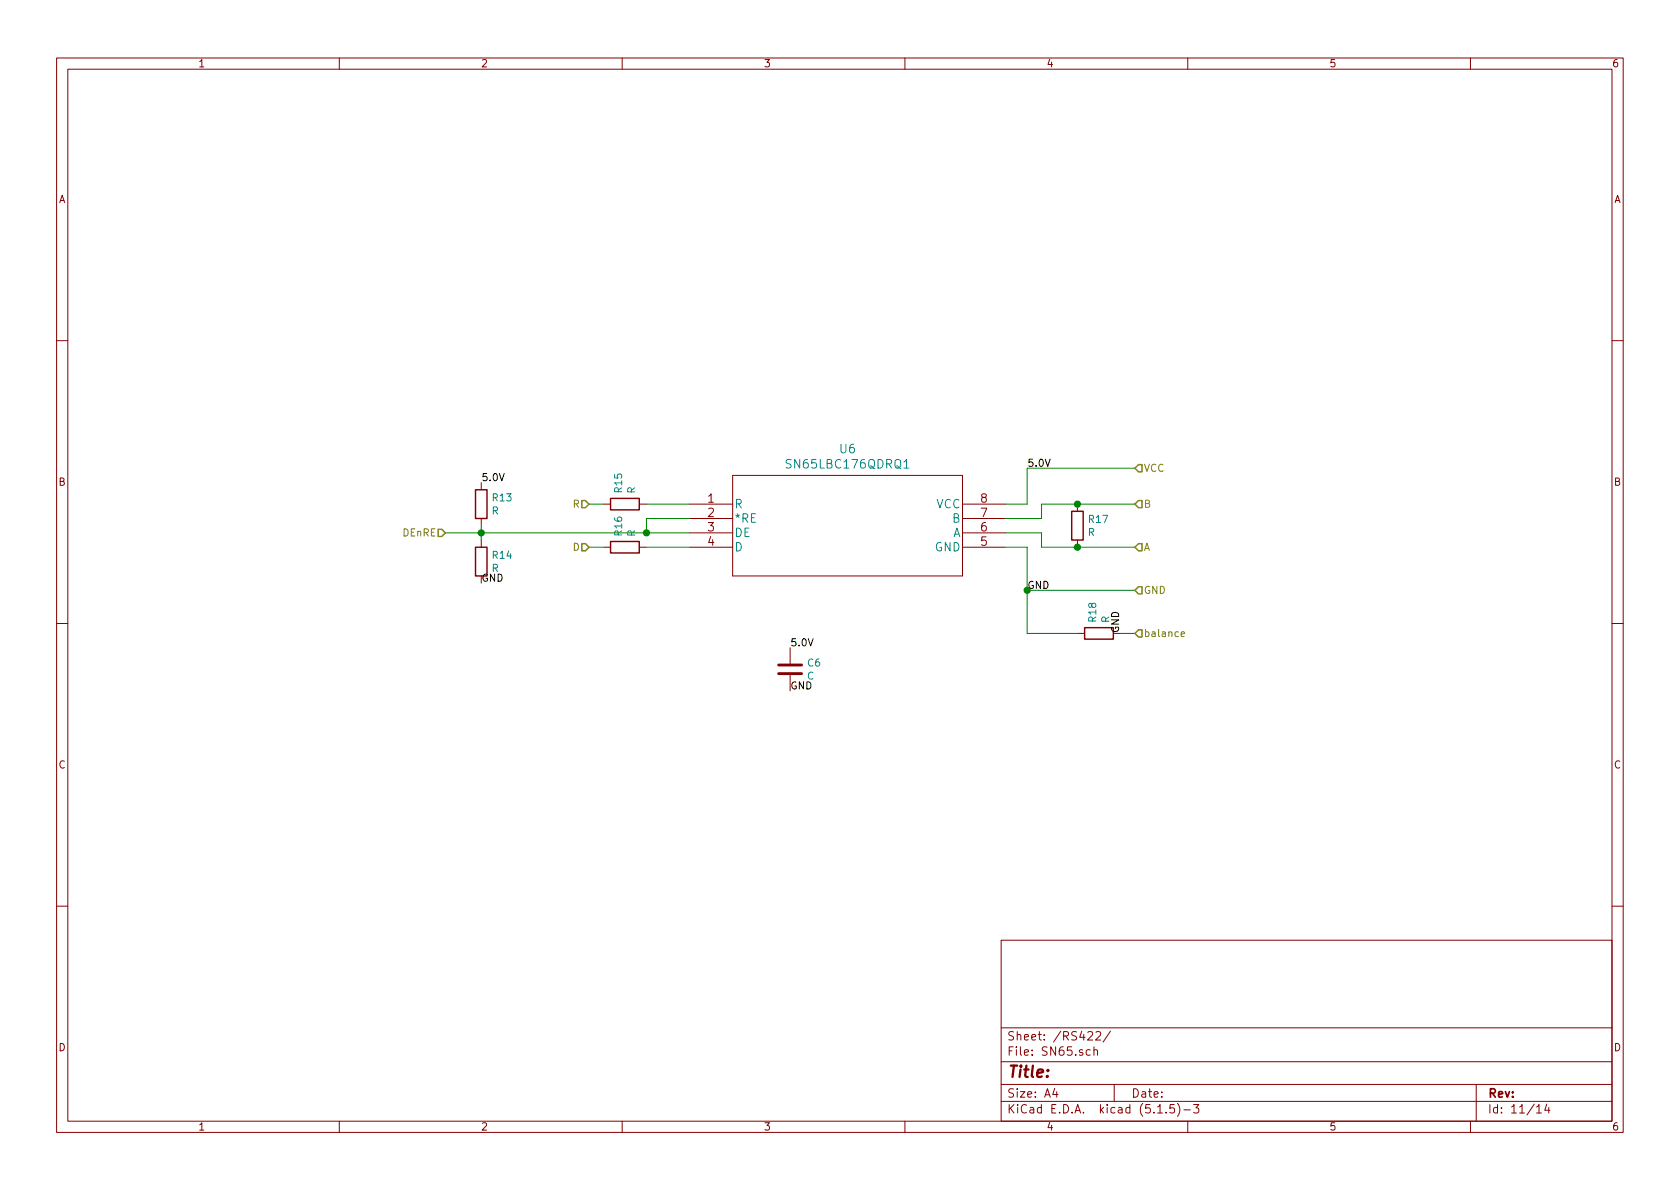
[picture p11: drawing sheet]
<svg xmlns="http://www.w3.org/2000/svg" width="297mm" height="210mm" viewBox="0 0 297 210" stroke-linecap="round" stroke-linejoin="round" font-family="sans-serif">
<g fill="none" stroke="#840000" stroke-width=".18">
<path d="M10 10.3h277v189.9h-277zM12 12.2h273v186.1h-273zM60 10.3v1.9M110 10.3v1.9M160 10.3v1.9M210 10.3v1.9M260 10.3v1.9M10 60.2h2M285 60.2h2M85.1 85.3v1.3M85.1 91.7v1.3M85.1 95.5v1.3"/>
<path d="M106.7 89.1h1.2M106.7 96.8h1.2M113 89.1h1.3M113 96.8h1.3M121.9 89.1h7.6M121.9 91.7h7.6M121.9 94.2h7.6M121.9 96.8h7.6M129.5 84.1h40.7v17.7h-40.7zM170.2 89.1h7.6M170.2 91.7h7.6M170.2 94.2h7.6"/>
<path d="M170.2 96.8h7.6M190.5 89.1v1.3M190.5 95.5v1.3M10 110.3h2M139.7 114.5v2.8M139.7 119.4v2.8M190.5 112h1.3M285 110.3h2M10 160.2h2M177 166.3h108v32h-108zM285 160.2h2M60 198.3v1.9"/>
<path d="M110 198.3v1.9M160 198.3v1.9M177 194.8h108M177 191.8h108M177 187.8h108M177 181.8h108M186.5 192.5l-.4 1h1M186.8 193v1M192.3 182.6l.3-.2h.3l.3 .4-.9 1.1h.9M192.8 185.7l-.5-.1-.3 .3 .1 .6 .2 .1 .5-.1M193.4 185.7h.1a.37 .37 0 0 1 .6 .1v.8M193.4 185.1v1.5"/>
<path d="M193.8 182.6l.2-.2h.3l.3 .2v.2v.3l-.9 .8h.9M196.3 182.3l-1.3 2M197 191.8v3M204.7 196.8h.8M206.2 196.7v.1M207.6 195.3h-.7l-.1 .7 .2-.1 .5 .1 .2 .2-.1 .5-.2 .1-.6-.1M208.2 195.1a1.71 1.71 0 0 1 0 2.3M209.3 196.3h1.2M210 198.3v1.9M211 195.3h1l-.5 .6 .4 .1v.7l-.2 .1-.7-.1M260 198.3v1.9M261 191.8v6.5"/>
<path d="M271.7 195.8l.4-.5v1.5M271.7 196.8h.8M273.5 195.2l-.4 1.1h.9M273.8 195.8v1"/>
</g>
<path d="M84.1 96.8h2v5h-2zM84.1 86.6h2v5.1h-2zM107.9 95.8h5.1v2h-5.1zM107.9 88.1h5.1v2.1h-5.1zM189.5 90.4h2v5.1h-2zM191.8 111h5v2h-5z" fill="none" stroke="#840000" stroke-width=".25"/>
<path d="M137.7 119.1h4M137.7 117.6h4" fill="none" stroke="#840000" stroke-width=".51"/>
<path d="M159.8 82.8h.9" fill="none" stroke="#008484" stroke-width=".18"/>
<g fill="none" stroke="#008400" stroke-width=".18">
<path d="M78.7 94.2h43.2M85.1 93v2.5M104.1 96.8h2.6M104.1 89.1h2.6M114.3 96.8h7.6M114.3 89.1h7.6M121.9 91.7h-7.6v2.5M177.8 94.2h6.3v2.6h16.6M177.8 96.8h3.8v15.2h8.9M200.7 89.1h-16.6v2.6h-6.3M200.7 82.8h-19.1v6.3h-3.8M181.6 104.4h19.1"/>
<path d="M198.1 112h2.6"/>
</g>
<path d="M77.5 93.6h.6l.6 .6-.6 .7h-.6zM102.9 88.5h.6l.6 .6-.6 .7h-.6zM102.9 96.1h.6l.6 .7-.6 .6h-.6zM201.3 88.5h.6v1.3h-.6l-.6-.7zM201.3 96.1h.6v1.3h-.6l-.6-.6zM201.3 82.2h.6v1.2h-.6l-.6-.6zM201.3 111.4h.6v1.2h-.6l-.6-.6zM201.3 103.8h.6v1.2h-.6l-.6-.6z" fill="none" stroke="#848400" stroke-width=".25"/>
<path d="M208.8 112.1l.6-.1v-.2l-.4-.1-.2 .2 .1 .6h.5" fill="none" stroke="#848400" stroke-width=".18"/>
<g fill="#008400" stroke="#008400" stroke-width=".25">
<circle cx="114.3" cy="94.2" r=".51"/>
<circle cx="85.1" cy="94.2" r=".51"/>
<circle cx="190.5" cy="96.8" r=".51"/>
<circle cx="190.5" cy="89.1" r=".51"/>
<circle cx="181.6" cy="104.4" r=".51"/>
</g>
<text font-size="2.8" fill="#840000" x="178" y="190.5">Title:</text>
<g font-size="2.1" fill="#008484">
<text x="139.5" y="82.8">SN65LBC176QDRQ1</text>
<text x="148.5" y="80.2">U6</text>
<text x="129.8" y="89.9">R</text>
<text x="165.5" y="89.9">VCC</text>
<text x="129.8" y="92.4">*RE</text>
<text x="129.8" y="95">DE</text>
<text x="168.4" y="95">A</text>
<text x="168.4" y="92.4">B</text>
<text x="129.8" y="97.5">D</text>
<text x="165.3" y="97.5">GND</text>
</g>
<g font-size="2.1" fill="#840000">
<text x="125.1" y="88.9">1</text>
<text x="173.4" y="88.9">8</text>
<text x="125.1" y="91.4">2</text>
<text x="125.1" y="94">3</text>
<text x="173.4" y="94">6</text>
<text x="173.4" y="91.4">7</text>
<text x="125.1" y="96.5">4</text>
<text x="173.4" y="96.5">5</text>
<text x="178" y="184">Sheet: /RS422/</text>
<text x="178" y="186.7">File: SN65.sch</text>
<text x="178" y="196.9">KiCad E.D.A. kicad (5.1.5)-3</text>
<text x="178" y="194.1">Size: A4</text>
<text x="200" y="194.1">Date:</text>
<text x="263" y="194.1">Rev:</text>
<text x="263" y="196.9">Id: 11/14</text>
</g>
<g font-size="1.8" fill="#840000">
<text x="35" y="11.9">1</text>
<text x="85" y="11.9">2</text>
<text x="135" y="11.9">3</text>
<text x="185" y="11.9">4</text>
<text x="235" y="11.9">5</text>
<text x="285" y="11.9">6</text>
<text x="10.4" y="35.9">A</text>
<text x="285.4" y="35.9">A</text>
<text x="10.4" y="85.9">B</text>
<text x="285.4" y="85.9">B</text>
<text x="10.4" y="135.9">C</text>
<text x="285.4" y="135.9">C</text>
<text x="10.4" y="185.9">D</text>
<text x="285.4" y="185.9">D</text>
<text x="35" y="199.9">1</text>
<text x="85" y="199.9">2</text>
<text x="135" y="199.9">3</text>
<text x="185" y="199.9">4</text>
<text x="235" y="199.9">5</text>
<text x="285" y="199.9">6</text>
</g>
<g font-size="1.8">
<text x="181.6" y="82.5">5.0V</text>
<text x="85.1" y="85.1">5.0V</text>
<text x="85.1" y="102.9">GND</text>
<text x="181.6" y="104.1">GND</text>
<text x="197.9" y="112" transform="rotate(-90 197.9 112)">GND</text>
<text x="139.7" y="114.3">5.0V</text>
<text x="139.7" y="121.9">GND</text>
</g>
<g font-size="1.8" fill="#848400">
<text x="202.2" y="83.4">VCC</text>
<text x="101.3" y="89.8">R</text>
<text x="202.2" y="89.8">B</text>
<text x="71.2" y="94.9">DEnRE</text>
<text x="101.3" y="97.4">D</text>
<text x="202.2" y="97.4">A</text>
<text x="202.2" y="105">GND</text>
<text x="202.2" y="112.6">balance</text>
</g>
<g font-size="1.8" fill="#008484">
<text x="87.1" y="88.7">R13</text>
<text x="110" y="87.1" transform="rotate(-90 110 87.1)">R15</text>
<text x="112.3" y="87.3" transform="rotate(-90 112.3 87.3)">R</text>
<text x="86.9" y="91">R</text>
<text x="110" y="94.7" transform="rotate(-90 110 94.7)">R16</text>
<text x="112.3" y="94.9" transform="rotate(-90 112.3 94.9)">R</text>
<text x="192.4" y="94.8">R</text>
<text x="192.6" y="92.5">R17</text>
<text x="86.9" y="101.1">R</text>
<text x="87.1" y="98.8">R14</text>
<text x="193.8" y="109.9" transform="rotate(-90 193.8 109.9)">R18</text>
<text x="196.1" y="110.2" transform="rotate(-90 196.1 110.2)">R</text>
<text x="142.8" y="117.9">C6</text>
<text x="142.7" y="120.2">C</text>
</g>
</svg>
